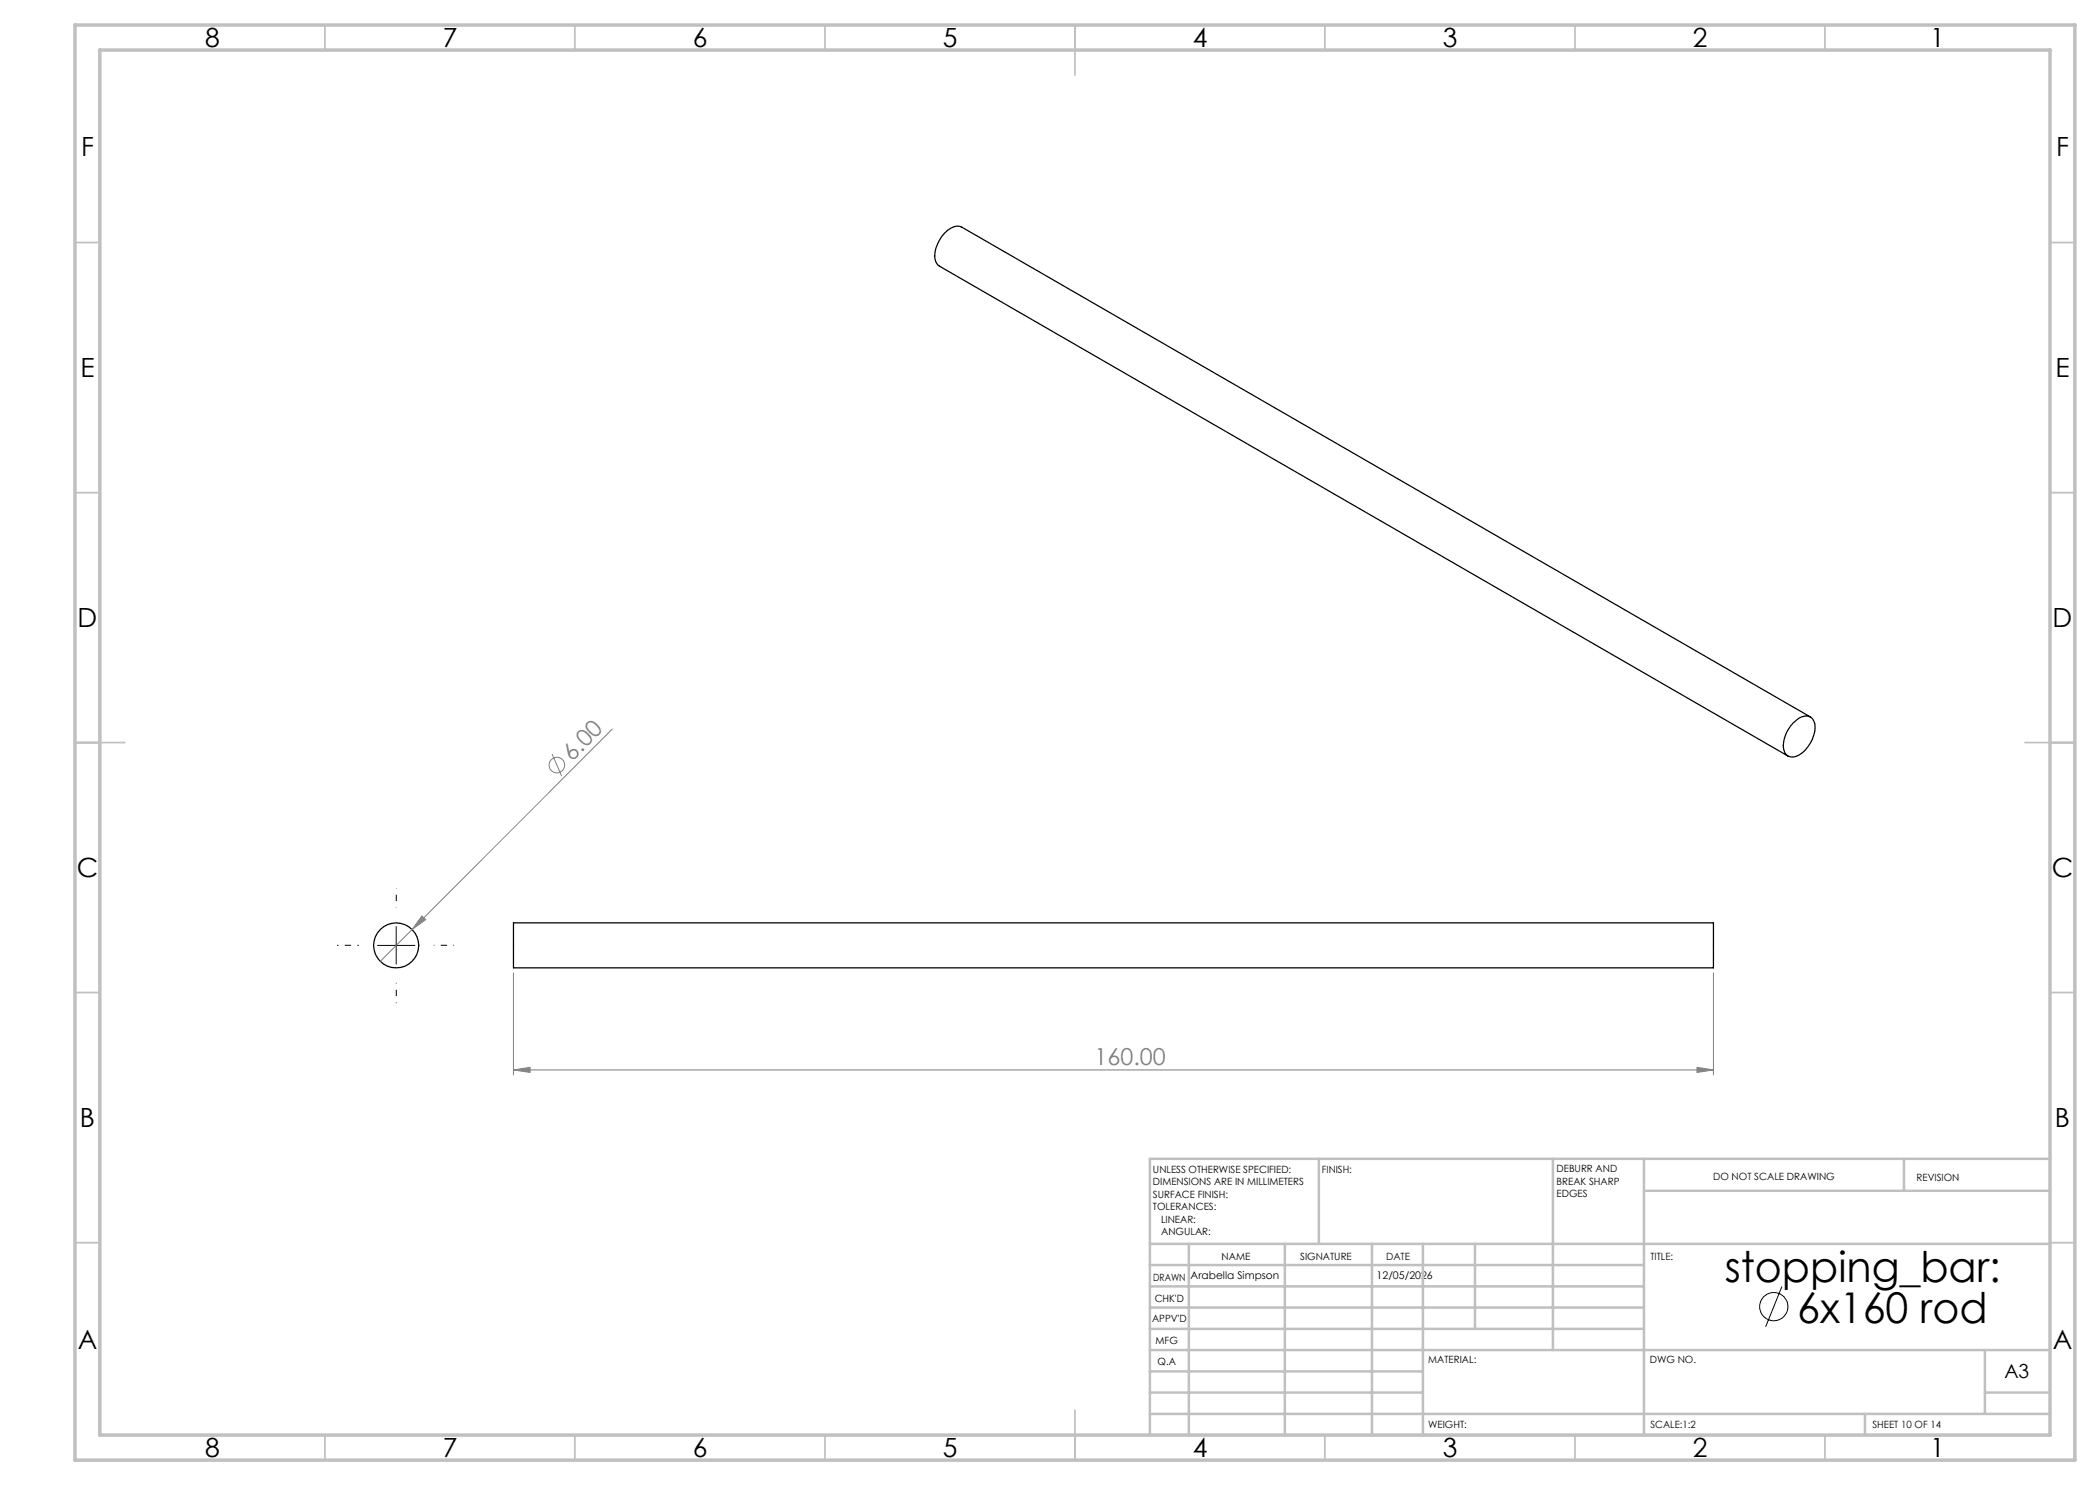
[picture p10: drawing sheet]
<svg xmlns="http://www.w3.org/2000/svg" width="420mm" height="297mm" viewBox="0 0 420 297" stroke-linecap="round" stroke-linejoin="round" font-family="sans-serif">
<g fill="none" stroke="#000" stroke-width=".25">
<path d="M358.6 144.6a3.6 3.6 0 0 1 3-1.4 2.39 2.39 0 0 1 1.4 3 7 7 0 0 1-3.8 5.1 1.86 1.86 0 0 1-1.9-.3 1.86 1.86 0 0 1-.6-1.8 7 7 0 0 1 1.9-4.6zM362.1 143.4l-169.7-98a3 3 0 0 0-3.5 1.2 6 6 0 0 0-1.7 5.8l.7 .8 169.7 98M102.7 184.6h240v9h-240z"/>
<circle cx="79.2" cy="189.1" r="4.5"/>
</g>
<g fill="none" stroke="#808080" stroke-width=".2">
<path d="M110.4 150.8l1.9 4.4M122.4 145.8l-46.3 46.5M84.4 183.2l.7 .7-2.7 2zM102.7 194.6v20.4M342.7 194.6v20.4M102.7 214l3.3-.5v1zM102.7 214h240M339.4 213.5l3.3 .5-3.3 .5z"/>
<circle cx="111.4" cy="153" r="1.56"/>
</g>
<g fill="none" stroke="#000" stroke-width=".2">
<path d="M75.5 189.1h7.5M79.2 185.3v7.5M356.4 257.3l-3.3 8.1"/>
<circle cx="354.7" cy="261.3" r="2.83"/>
</g>
<path d="M79.3 181.6v-4" fill="none" stroke="#000" stroke-width=".2" stroke-dasharray="15.2 1.3 1.3 1.3" stroke-dashoffset="15.2" stroke-linecap="butt"/>
<path d="M71.8 189.1h-4.4" fill="none" stroke="#000" stroke-width=".2" stroke-dasharray="15.2 1.3 1.3 1.3" stroke-dashoffset="15" stroke-linecap="butt"/>
<path d="M79.3 196.6v4M86.8 189.1h4" fill="none" stroke="#000" stroke-width=".2" stroke-dasharray="15.2 1.3 1.3 1.3" stroke-dashoffset="15.1" stroke-linecap="butt"/>
<g fill="none" stroke="#c0c0c0" stroke-width=".35">
<path d="M65 5v5M115 5v5M165 5v5M215 5v10M265 5v5M315 5v5M365 5v5M15 48.5h5M410 48.5h5M15 98.5h5M410 98.5h5M15 148.5h10"/>
<path d="M405 148.5h10M15 198.5h5M410 198.5h5M15 248.5h5M410 248.5h5M65 287v5M115 287v5M165 287v5M215 282v10M265 287v5M315 287v5M365 287v5"/>
</g>
<g fill="none" stroke="#c0c0c0" stroke-width=".5">
<path d="M263.8 231.8v17M310.6 231.8v38.2M328.8 231.8v55.2M328.8 238.2h81.2M380.8 231.8v6.4M410 231.8h-180v55.2M230 248.8h180M230 257.3h98.8M230 253h98.8M237.8 248.8v38.2M257 248.8v38.2M274.4 248.8v38.2"/>
<path d="M284.6 248.8v38.2M295 248.8v17M230 265.8h98.8M230 261.5h98.8M230 278.5h54.6M230 274.3h54.6M230 270h180M397 278.5h13M397 270v12.8M230 282.8h180M373 282.8v4.2"/>
</g>
<path d="M15 5h400v287h-400zM20 10h390v277h-390z" fill="none" stroke="#c0c0c0" stroke-width=".7"/>
<g fill="#808080">
<path d="M84.4 183.2l.7 .7-2.7 2z"/>
<path d="M102.7 214l3.3-.5v1zM339.4 213.5l3.3 .5-3.3 .5z"/>
</g>
<g font-size="8.5">
<text x="345" y="256.4">stopping_bar:</text>
<text x="359.4" y="264.5">6x160 rod</text>
</g>
<g font-size="5.3">
<text x="41" y="9.5">8</text>
<text x="88.5" y="9.5">7</text>
<text x="138.5" y="9.5">6</text>
<text x="188.5" y="9.5">5</text>
<text x="238.5" y="9.5">4</text>
<text x="288.5" y="9.5">3</text>
<text x="338.5" y="9.5">2</text>
<text x="386" y="9.5">1</text>
<text x="16.2" y="31.2">F</text>
<text x="411.2" y="31.2">F</text>
<text x="16.1" y="75.5">E</text>
<text x="411.1" y="75.5">E</text>
<text x="15.5" y="125.5">D</text>
<text x="410.5" y="125.5">D</text>
<text x="15.4" y="175.5">C</text>
<text x="410.4" y="175.5">C</text>
<text x="16" y="225.5">B</text>
<text x="411" y="225.5">B</text>
<text x="15.5" y="269.7">A</text>
<text x="410.5" y="269.7">A</text>
<text x="41" y="291.5">8</text>
<text x="88.5" y="291.5">7</text>
<text x="138.5" y="291.5">6</text>
<text x="188.5" y="291.5">5</text>
<text x="238.5" y="291.5">4</text>
<text x="288.5" y="291.5">3</text>
<text x="338.5" y="291.5">2</text>
<text x="386" y="291.5">1</text>
</g>
<g font-size="4.7" fill="#808080">
<text x="114.4" y="152.4" transform="rotate(-45 114.4 152.4)">6.00</text>
<text x="218.9" y="213">160.00</text>
</g>
<text font-size="3.9" x="400.9" y="275.5">A3</text>
<g font-size="2.1">
<text x="238.1" y="255.7">Arabella Simpson</text>
<text x="275.3" y="255.7">12/05/2026</text>
</g>
<g font-size="2">
<text x="230.6" y="234.6">UNLESS OTHERWISE SPECIFIED:</text>
<text x="230.6" y="237.1">DIMENSIONS ARE IN MILLIMETERS</text>
<text x="230.6" y="239.6">SURFACE FINISH:</text>
<text x="264.4" y="234.6">FINISH:</text>
<text x="311.3" y="234.5">DEBURR AND</text>
<text x="311.3" y="237">BREAK SHARP</text>
<text x="311.3" y="239.5">EDGES</text>
<text x="342.6" y="236">DO NOT SCALE DRAWING</text>
<text x="383.3" y="236.2">REVISION</text>
<text x="230.6" y="242.1">TOLERANCES:</text>
<text x="232.2" y="244.6">LINEAR:</text>
<text x="232.2" y="247.1">ANGULAR:</text>
<text x="244.3" y="252">NAME</text>
<text x="260" y="251.9">SIGNATURE</text>
<text x="277.2" y="251.9">DATE</text>
<text x="330.1" y="251.9">TITLE:</text>
<text x="230.6" y="256.1">DRAWN</text>
<text x="230.9" y="260.3">CHK'D</text>
<text x="230.4" y="264.4">APPV'D</text>
<text x="231.1" y="268.8">MFG</text>
<text x="231.5" y="273">Q.A</text>
<text x="285.6" y="272.5">MATERIAL:</text>
<text x="330" y="272.5">DWG NO.</text>
<text x="285.6" y="285.5">WEIGHT:</text>
<text x="330.1" y="285.6">SCALE:1:2</text>
<text x="374.5" y="285.6">SHEET 10 OF 14</text>
</g>
</svg>
